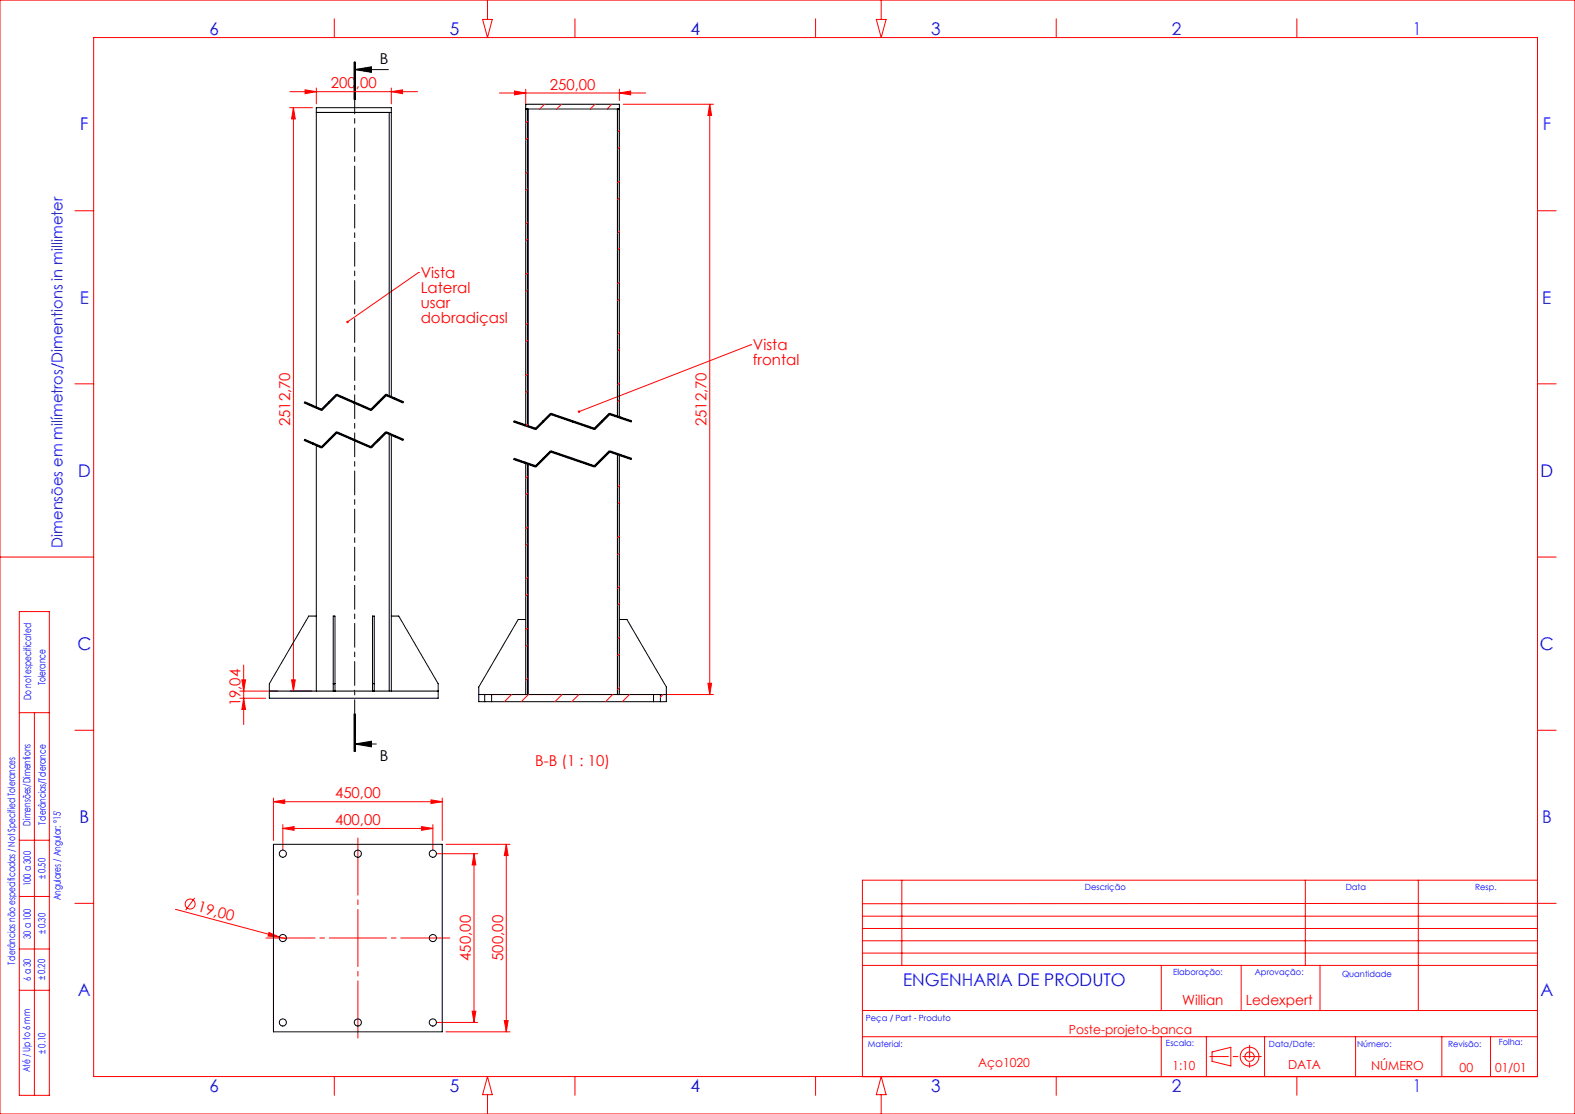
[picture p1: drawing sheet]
<svg xmlns="http://www.w3.org/2000/svg" width="420mm" height="297mm" viewBox="0 0 420 297" stroke-linecap="round" stroke-linejoin="round" font-family="sans-serif">
<g fill="none" stroke="#f00" stroke-width=".27">
<path d="M0 0h420v297h-420zM25 10h385v277h-385zM89.1 5v5M128.7 5.2h2.6l-1.3 4.8zM130 0v5.2M153.3 5v5M217.5 5v5M233.7 5.2h2.6l-1.3 4.8zM235 0v5.2M281.7 5v5M345.8 5v5M77.3 28.7h6"/>
<path d="M77.3 24.4h34M78.2 28.7l.5 3h-.9zM78.2 28.7v155.6M81.4 24l2.9 .4-2.9 .6zM84.3 23.5v4.2M104.4 24.4l3-.4v1zM104.4 23.5v4.2M133.2 24.8h39M137.2 24.3l3 .5-3 .5zM140.2 23.8v4.3M165.2 24.8l3-.5v1zM165.2 23.8v3"/>
<path d="M166.2 27.8h24.1M189.3 27.8l.5 3h-1zM189.3 27.8v157.4M20 56.2h5M410 56.2h5M111.6 72.7h.1M111.6 72.7l-18.9 13.1M200.2 91.9h.1M200.2 91.9l-45.8 17.8M20 102.3h5M410 102.3h5M0 148.5h25"/>
<path d="M410 148.5h5M5.2 163.1h8v128.9h-8zM65 177.3v15.9M5.2 190h8M9.2 190v102M20 194.7h5M64 184.3h10.3M64 186.2h6.8M64.5 181.3h1l-.5 3zM65 186.2l.5 3h-1zM77.3 184.3h6M77.8 181.3h.9l-.5 3z"/>
<path d="M130.2 185.2h60.1M188.8 182.2h1l-.5 3zM410 194.7h5M72.9 213.7l3-.4v.9zM72.9 212.8v11.3M72.9 213.7h45M75.4 219.8v6.8M114.9 213.3l3 .4-3 .5zM115.4 219.8v6.8M117.9 212.8v11.3M5.2 239h8M5.2 224h8"/>
<path d="M51.9 239.4l-2.4 3.3M75.4 220.9l3-.5v1zM75.4 220.9h40M112.4 220.4l3 .5-3 .5zM116.4 227.6h11M118.9 225.1h17.1M126.4 227.6l.5 3h-1zM126.4 227.6v45M135 225.1l.5 3h-1zM135 225.1v50M240.5 234.7v22.7M348.1 234.7v22.7"/>
<path d="M378.2 234.7v34.7M410 234.7h-180v52.3M5.2 253h8M20 240.8h5M46.8 242.4l27.7 7.4M71.7 248.6l2.8 1.2-3-.2zM74.5 249.8l1.8 .5M230 254.1h180M230 250.8h180M230 247.5h180M230 257.4h180M230 244.3h180"/>
<path d="M309.7 257.4v12M331 257.4v12M352 257.4v12M415 240.8l-185 .1M5.2 264h8M116.4 272.6h11M118.9 275.1h17.1M125.9 269.6h1l-.5 3zM134.5 272.1h1l-.5 3zM230 269.4h180M230 276.4h180M309.7 276.4v10.6"/>
<path d="M321.7 276.4v10.6M337.2 276.4v10.6M361.5 276.4v10.6M384.5 276.4v10.6M397.5 276.4v10.6M89.1 287v5M130 287l1.3 4.8h-2.6zM130 291.8v5.2M153.3 287v5M217.5 287v5M235 287l1.3 4.8h-2.6zM235 291.8v5.2"/>
<path d="M281.7 287v5M323.2 280.5l5-1.3v5l-5-1.2zM345.8 287v5"/>
<circle cx="50.7" cy="241" r="1.33"/>
<circle cx="333.2" cy="281.7" r="2.5"/>
<circle cx="333.2" cy="281.7" r="1.26"/>
</g>
<path d="M322.6 281.7h13.8" fill="none" stroke="#f00" stroke-width=".27" stroke-dasharray="6.3 1.3 1.3 1.3" stroke-dashoffset="1.4"/>
<path d="M333.2 278.7v6" fill="none" stroke="#f00" stroke-width=".27" stroke-dasharray="6.3 1.3 1.3 1.3" stroke-dashoffset="3"/>
<g fill="none" stroke="#000" stroke-width=".27">
<path d="M94.4 16.5v10M94.6 18.6h9M94.6 18.6l4.5-.8v1.5zM94.6 16.5v10M94.8 16.5v10M81.1 117.4l4.6 2M81.1 107.4l4.6 2M81.2 117.1l4.6 2M81.2 107.1l4.6 2M89.6 115.1l-4 4M89.6 105.1l-4 4M89.7 115.4l9.2 4"/>
<path d="M89.7 105.4l9.2 4M89.8 115.1l9.2 4M89.8 105.1l9.2 4M89.9 115.4l-4 4M89.9 105.4l-4 4M102.8 115.1l-4 4M102.8 105.1l-4 4M102.9 115.4l4.6 2M102.9 105.4l4.6 2M103 115.1l4.6 2M103 105.1l4.6 2M103.1 115.4l-4 4"/>
<path d="M103.1 105.4l-4 4M107.5 117.3l-4.6-2-4 4-9.1-4-4 4-4.6-2M107.5 107.3l-4.6-2-4 4-9.1-4-4 4-4.6-2M137 112.5l5.8 2M137.1 112.2l5.8 2M146.7 110.2l-4 4M146.8 110.5l11.7 4M146.9 110.2l11.7 4M147 110.5l-4 4M162.4 110.2l-4 4M162.5 110.5l5.8 2M162.6 110.2l5.8 2"/>
<path d="M162.7 110.5l-4 4M168.4 112.4l-5.9-2-4 4-11.6-4-4 4-5.9-2M137 122.5l5.8 2M137.1 122.2l5.8 2M146.7 120.2l-4 4M146.8 120.5l11.7 4M146.9 120.2l11.7 4M147 120.5l-4 4M162.4 120.2l-4 4M162.5 120.5l2.9 1zM162.6 120.2l5.8 2M162.7 120.5l-4 4"/>
<path d="M165.4 121.5l2.9 1M168.4 122.4l-5.9-2-4 4-11.6-4-4 4-5.9-2M94.4 190.3v10M94.6 198.4h5.8M94.6 198.4l4.5-.8v1.5zM94.6 190.3v10M94.8 190.3v10z"/>
</g>
<path d="M94.6 16.5v183.8" fill="none" stroke="#000" stroke-width=".27" stroke-dasharray="6.3 1.3 1.3 1.3" stroke-dashoffset="2.7"/>
<path d="M85.8 119.3l-4.6-2M85.8 109.3l-4.6-2M107.5 117.3l-4.6-2M107.5 107.3l-4.6-2" fill="none" stroke="#000" stroke-width=".27" stroke-dasharray="6.3 1.3 1.3 1.3" stroke-dashoffset="5.8"/>
<path d="M89.8 115.3l-4 4M89.8 105.3l-4 4M102.9 115.3l-4 4M102.9 105.3l-4 4M146.9 110.4l-4 4M162.5 110.4l-4 4M146.9 120.4l-4 4M162.5 120.4l-4 4" fill="none" stroke="#000" stroke-width=".27" stroke-dasharray="6.3 1.3 1.3 1.3" stroke-dashoffset="2.8"/>
<path d="M98.9 119.3l-9.1-4M98.9 109.3l-9.1-4" fill="none" stroke="#000" stroke-width=".27" stroke-dasharray="6.3 1.3 1.3 1.3" stroke-dashoffset="3.3"/>
<path d="M142.9 114.4l-5.9-2M168.4 112.4l-5.9-2M142.9 124.4l-5.9-2M168.4 122.4l-5.9-2" fill="none" stroke="#000" stroke-width=".27" stroke-dasharray="6.3 1.3 1.3 1.3" stroke-dashoffset="3.1"/>
<path d="M158.5 114.4l-11.6-4M158.5 124.4l-11.6-4" fill="none" stroke="#000" stroke-width=".27" stroke-dasharray="6.3 1.3 1.3 1.3" stroke-dashoffset="2.1"/>
<path d="M95.4 223.1v54" fill="none" stroke="#f00" stroke-width=".27" stroke-dasharray="15.2 1.3 1.3 1.3" stroke-dashoffset="-.3"/>
<path d="M119.9 250.1h-49" fill="none" stroke="#f00" stroke-width=".27" stroke-dasharray="15.2 1.3 1.3 1.3" stroke-dashoffset="2.2"/>
<path d="M94.6 18.6l4.5-.8v1.5zM94.6 198.4l4.5-.8v1.5z" fill="#000"/>
<g fill="#f00">
<path d="M71.7 248.6l2.8 1.2-3-.2z"/>
<path d="M92.4 85.6v.4l.3-.2-.3 .2a.34 .34 0 0 0 .5 .1 .34 .34 0 0 0 0-.5 .34 .34 0 0 0-.5 0zM154.2 109.5l-.1 .4 .3-.2-.3 .2a.34 .34 0 0 0 .5 .2 .34 .34 0 0 0 .1-.5 .34 .34 0 0 0-.5-.1z"/>
<path d="M137.2 24.3l3 .5-3 .5zM165.2 24.8l3-.5v1zM72.9 213.7l3-.4v.9zM114.9 213.3l3 .4-3 .5z"/>
<path d="M81.4 24l2.9 .4-2.9 .6zM104.4 24.4l3-.4v1z"/>
<path d="M75.4 220.9l3-.5v1zM112.4 220.4l3 .5-3 .5z"/>
<path d="M64.5 181.3h1l-.5 3zM65 186.2l.5 3h-1zM78.2 28.7l.5 3h-.9zM77.8 181.3h.9l-.5 3zM189.3 27.8l.5 3h-1zM188.8 182.2h1l-.5 3zM135 225.1l.5 3h-1zM134.5 272.1h1l-.5 3zM126.4 227.6l.5 3h-1zM125.9 269.6h1l-.5 3z"/>
</g>
<g fill="none" stroke="#000" stroke-width=".27">
<path d="M84.3 30h20.1M103.8 30v75.7M140.2 29.1h25M140.7 29.1v84.5M140.9 29.1v84.6M164.6 29.1v82M164.7 29.1v82M84.3 118.7v65.6M103.8 115.7v68.6M104.4 105.9v-77.2h-20.1v80M104.4 115.9v68.4M165.2 111.3v-83.5h-25v85.6"/>
<path d="M140.2 123.5v61.7M140.7 123.6v61.6M140.9 123.7v61.5M164.6 121.1v64.1M164.7 121.1v64.1M165.2 121.3v63.9M84.3 164.2h-2l-10.5 18.1v3.9h45v-3.9l-10.5-18.1h-1.9M140.2 165.2h-2l-10.5 18v3.9h1.6M165.2 165.2h2l10.5 18v3.9h-1.6M71.8 184.3h45M88.9 184.3v-20.1h.4v20.1M88.9 182.3h.4"/>
<path d="M99.3 184.3v-20.1h.5v20.1M99.3 182.3h.5M127.7 185.2h1.6M129.3 187.1h1.8M129.3 185.2h1.8M129.3 185.2v1.9M131.1 185.2h43.2M131.1 187.1h43.2M131.1 185.2v1.9M174.3 187.1h1.8M174.3 185.2h1.8M174.3 185.2v1.9"/>
<path d="M176.1 185.2v1.9M176.1 185.2h1.6M72.9 225.1h45v50h-45z"/>
<circle cx="75.4" cy="227.6" r=".95"/>
<circle cx="95.4" cy="227.6" r=".96"/>
<circle cx="115.4" cy="227.6" r=".96"/>
<circle cx="75.4" cy="250.1" r=".95"/>
<circle cx="115.4" cy="250.1" r=".96"/>
<circle cx="75.4" cy="272.6" r=".95"/>
<circle cx="95.4" cy="272.6" r=".96"/>
<circle cx="115.4" cy="272.6" r=".96"/>
</g>
<g fill="none" stroke="#f00" stroke-width=".27">
<path d="M140.7 32.3l-.5 .5M140.7 36.9l-.5 .4M145.2 27.8l-1.3 1.3M149.7 27.8l-1.3 1.3M158.7 27.8l-1.3 1.3M163.2 27.8l-1.3 1.3M165.2 34.8l-.5 .4M165.2 39.3l-.5 .5M140.7 45.8l-.5 .5M140.7 59.3l-.5 .5M140.7 50.3l-.5 .5M165.2 48.3l-.5 .4"/>
<path d="M165.2 52.7l-.5 .5M140.7 72.8l-.5 .4M140.7 63.8l-.5 .5M140.7 77.3l-.5 .4M165.2 61.7l-.5 .5M165.2 75.2l-.5 .5M165.2 66.2l-.5 .5M165.2 79.7l-.5 .4M140.7 86.3l-.5 .4M140.7 99.7l-.5 .5M140.7 90.7l-.5 .5M165.2 88.6l-.5 .5"/>
<path d="M165.2 93.2l-.5 .4M140.7 104.2l-.5 .5M140.7 113.2l-.4 .3M165.2 102.1l-.5 .5M165.2 106.6l-.5 .5M140.7 127l-.5 .5M140.7 131.5l-.5 .5M165.2 129.5l-.5 .4M165.2 133.9l-.5 .5M140.7 154l-.5 .4M140.7 140.5l-.5 .5M140.7 145l-.5 .5"/>
<path d="M140.7 158.5l-.5 .5M165.2 142.9l-.5 .5M165.2 156.4l-.5 .5M165.2 147.4l-.5 .5M140.7 167.5l-.5 .4M140.7 171.9l-.5 .5M165.2 169.9l-.5 .5M165.2 160.9l-.5 .5M165.2 174.4l-.5 .4M136.4 185.2l-1.9 1.9M140.7 180.9l-.5 .5M140.9 185.2l-1.9 1.9"/>
<path d="M149.9 185.2l-1.9 1.9M154.4 185.2l-1.9 1.9M163.4 185.2l-1.9 1.9M165.2 183.3l-.5 .5M167.9 185.2l-2 1.9M176.8 185.2l-.7 .7"/>
</g>
<g font-size="4.7" fill="#00f">
<text x="55.8" y="9.2">6</text>
<text x="120" y="9.2">5</text>
<text x="184.1" y="9.2">4</text>
<text x="248.3" y="9.2">3</text>
<text x="312.5" y="9.2">2</text>
<text x="376.7" y="9.2">1</text>
<text x="21.4" y="34.8">F</text>
<text x="411.4" y="34.8">F</text>
<text x="21.3" y="81">E</text>
<text x="411.3" y="81">E</text>
<text x="20.8" y="127.1">D</text>
<text x="410.8" y="127.1">D</text>
<text x="20.6" y="173.3">C</text>
<text x="410.6" y="173.3">C</text>
<text x="21.2" y="219.5">B</text>
<text x="411.2" y="219.5">B</text>
<text x="240.8" y="262.8">ENGENHARIA DE PRODUTO</text>
<text x="20.8" y="265.6">A</text>
<text x="410.8" y="265.6">A</text>
<text x="55.8" y="291.2">6</text>
<text x="120" y="291.2">5</text>
<text x="184.1" y="291.2">4</text>
<text x="248.3" y="291.2">3</text>
<text x="312.5" y="291.2">2</text>
<text x="376.7" y="291.2">1</text>
</g>
<g font-size="4">
<text x="101.3" y="17">B</text>
<text x="101.3" y="203">B</text>
</g>
<g font-size="4" fill="#f00">
<text x="88.3" y="23.6">200,00</text>
<text x="146.6" y="23.9">250,00</text>
<text x="112.2" y="74.2">Vista</text>
<text x="112.2" y="78.2">Lateral</text>
<text x="112.2" y="82.2">usar</text>
<text x="112.2" y="86.2">dobradiçasl</text>
<text x="200.8" y="93.4">Vista</text>
<text x="200.8" y="97.4">frontal</text>
<text x="77.4" y="113.7" transform="rotate(-90 77.4 113.7)">2512,70</text>
<text x="188.4" y="113.7" transform="rotate(-90 188.4 113.7)">2512,70</text>
<text x="64.1" y="188.4" transform="rotate(-90 64.1 188.4)">19,04</text>
<text x="142.7" y="204.3">B-B (1 : 10)</text>
<text x="89.3" y="212.9">450,00</text>
<text x="89.3" y="220">400,00</text>
<text x="52.5" y="243" transform="rotate(15 52.5 243)">19,00</text>
<text x="125.5" y="256.2" transform="rotate(-90 125.5 256.2)">450,00</text>
<text x="134.1" y="256.2" transform="rotate(-90 134.1 256.2)">500,00</text>
</g>
<text font-size="4" fill="#00f" x="16.7" y="146" transform="rotate(-90 16.7 146)">Dimensões em milímetros/Dimentions in millimeter</text>
<g font-size="3.7" fill="#f00">
<text x="315.2" y="267.9">Willian</text>
<text x="332.2" y="267.9">Ledexpert</text>
</g>
<g font-size="3.3" fill="#f00">
<text x="285.1" y="275.6">Poste-projeto-banca</text>
<text x="260.8" y="284.5">Aço1020</text>
<text x="312.7" y="285.3">1:10</text>
<text x="343.5" y="285">DATA</text>
<text x="365.6" y="285.2">NÚMERO</text>
<text x="389.2" y="285.7">00</text>
<text x="398.7" y="285.7">01/01</text>
</g>
<g font-size="2.7" fill="#00f">
<text x="12.1" y="182.7" transform="rotate(-90 12.1 182.7)">Tolerance</text>
<text x="8.3" y="186.7" transform="rotate(-90 8.3 186.7)">Do not especificated</text>
<text x="8.1" y="220.1" transform="rotate(-90 8.1 220.1)">Dimensões/Dimentions</text>
<text x="12.2" y="219.9" transform="rotate(-90 12.2 219.9)">Tolerâncias/Tolerance</text>
<text x="8.2" y="236.2" transform="rotate(-90 8.2 236.2)">100 a 300</text>
<text x="12.1" y="234.4" transform="rotate(-90 12.1 234.4)">± 0.50</text>
<text x="16.2" y="240.1" transform="rotate(-90 16.2 240.1)">Angulares / Angular: °15'</text>
<text x="8.2" y="250.4" transform="rotate(-90 8.2 250.4)">30 a 100</text>
<text x="12.1" y="249.1" transform="rotate(-90 12.1 249.1)">± 0.30</text>
<text x="4" y="257.2" transform="rotate(-90 4 257.2)">Tolerâncias não especificadas / Not Specified Tolerances</text>
<text x="8.2" y="261.5" transform="rotate(-90 8.2 261.5)">6 a 30</text>
<text x="12.1" y="261.4" transform="rotate(-90 12.1 261.4)">± 0.20</text>
<text x="12.2" y="281" transform="rotate(-90 12.2 281)">± 0.10</text>
<text x="8" y="285.9" transform="rotate(-90 8 285.9)">Até / Up to 6 mm</text>
</g>
<g font-size="2.3" fill="#00f">
<text x="289.3" y="237.2">Descrição</text>
<text x="358.9" y="237.2">Data</text>
<text x="393.4" y="237.2">Resp.</text>
<text x="312.8" y="260">Elaboração:</text>
<text x="334.6" y="260">Aprovação:</text>
<text x="357.9" y="260.6">Quantidade</text>
<text x="230.9" y="272.2">Peça / Part - Produto</text>
<text x="231.4" y="279.2">Material:</text>
<text x="310.9" y="279">Escala:</text>
<text x="338.4" y="279.2">Data/Date:</text>
<text x="361.9" y="279.2">Número:</text>
<text x="386.2" y="279.1">Revisão:</text>
<text x="399.7" y="278.7">Folha:</text>
</g>
</svg>
